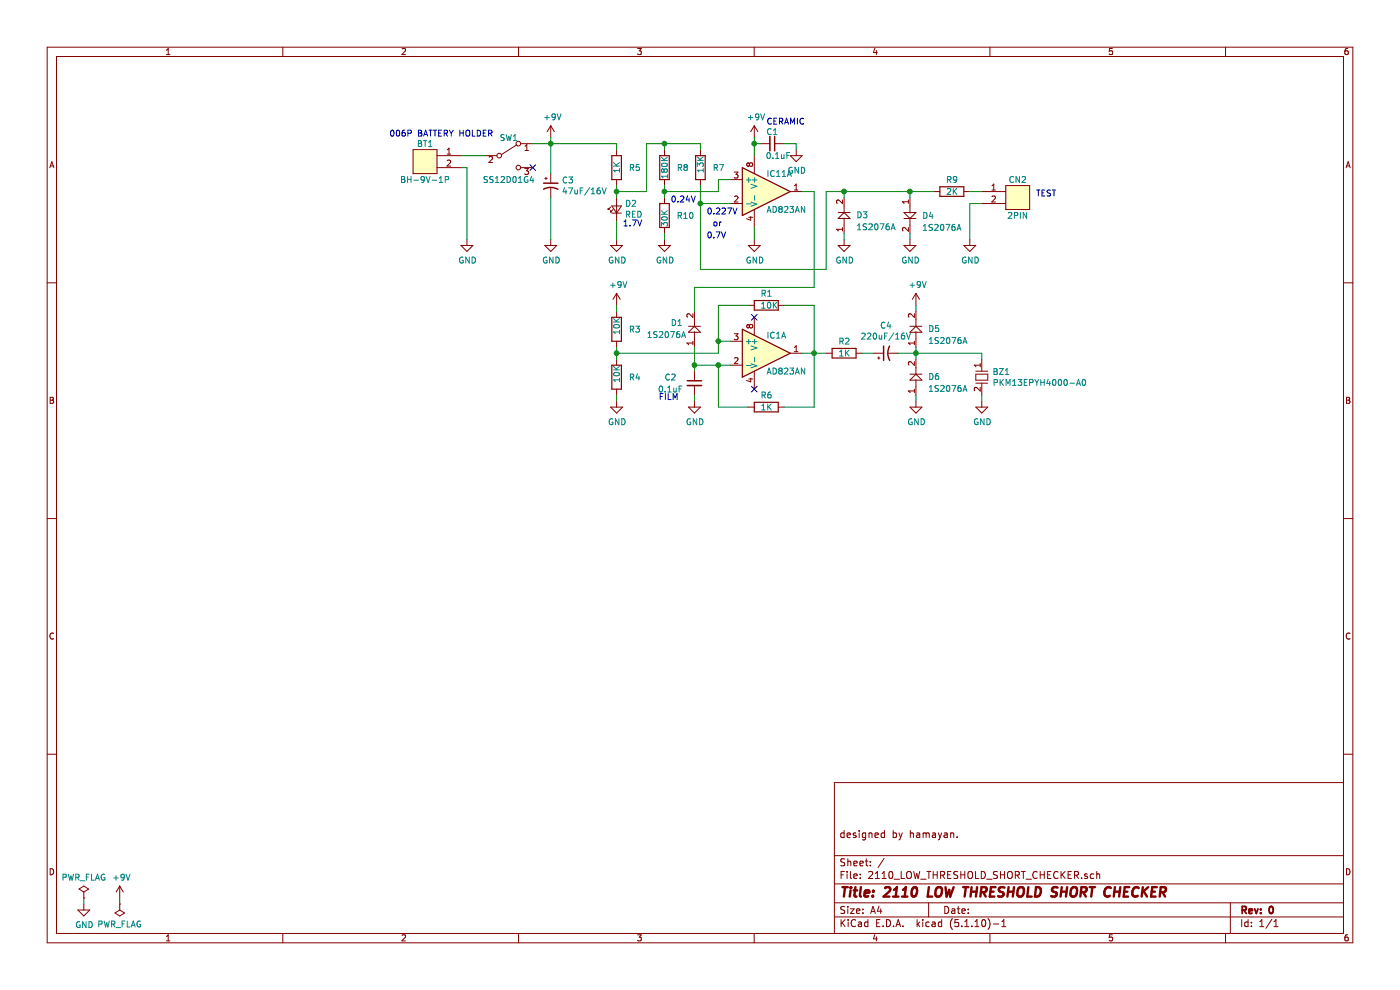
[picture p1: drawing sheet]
EESchema Schematic File Version 4
EELAYER 30 0
EELAYER END
$Descr A4 11693 8268
encoding utf-8
Sheet 1 1
Title "2110 LOW THRESHOLD SHORT CHECKER"
Date ""
Rev "0"
Comp ""
Comment1 "designed by hamayan."
Comment2 ""
Comment3 ""
Comment4 ""
$EndDescr
$Comp
L power:+9V #PWR0101
U 1 1
P 1000 7500
F 0 "#PWR0101" H 1000 7350 50  0001 C CNN
F 1 "+9V" H 1015 7673 50  0000 C CNN
F 2 "" H 1000 7500 50  0001 C CNN
F 3 "" H 1000 7500 50  0001 C CNN
	1    1000 7500
	1    0    0    -1  
$EndComp
$Comp
L power:GND #PWR0102
U 1 1
P 700 7550
F 0 "#PWR0102" H 700 7300 50  0001 C CNN
F 1 "GND" H 705 7377 50  0000 C CNN
F 2 "" H 700 7550 50  0001 C CNN
F 3 "" H 700 7550 50  0001 C CNN
	1    700  7550
	1    0    0    -1  
$EndComp
$Comp
L power:PWR_FLAG #FLG0101
U 1 1
P 700 7500
F 0 "#FLG0101" H 700 7575 50  0001 C CNN
F 1 "PWR_FLAG" H 700 7673 50  0000 C CNN
F 2 "" H 700 7500 50  0001 C CNN
F 3 "~" H 700 7500 50  0001 C CNN
	1    700  7500
	1    0    0    -1  
$EndComp
Wire Wire Line
	700  7500 700  7550
$Comp
L power:PWR_FLAG #FLG0102
U 1 1
P 1000 7550
F 0 "#FLG0102" H 1000 7625 50  0001 C CNN
F 1 "PWR_FLAG" H 1000 7723 50  0000 C CNN
F 2 "" H 1000 7550 50  0001 C CNN
F 3 "~" H 1000 7550 50  0001 C CNN
	1    1000 7550
	-1   0    0    1   
$EndComp
Wire Wire Line
	1000 7500 1000 7550
$Comp
L connectors:2PIN BT1
U 1 1
P 3550 1350
F 0 "BT1" H 3550 1500 50  0000 C CNN
F 1 "BH-9V-1P" H 3550 1200 50  0000 C CNN
F 2 "" H 3550 1350 60  0001 C CNN
F 3 "" H 3550 1350 60  0001 C CNN
	1    3550 1350
	-1   0    0    -1  
$EndComp
$Comp
L switches:SW_SPDT SW1
U 1 1
P 4250 1300
F 0 "SW1" H 4250 1450 50  0000 C CNN
F 1 "SS12D01G4" H 4250 1100 50  0000 C CNN
F 2 "" H 4250 1300 50  0001 C CNN
F 3 "" H 4250 1300 50  0001 C CNN
	1    4250 1300
	1    0    0    -1  
$EndComp
Wire Wire Line
	3850 1300 4050 1300
$Comp
L power:GND #PWR0103
U 1 1
P 3900 2000
F 0 "#PWR0103" H 3900 1750 50  0001 C CNN
F 1 "GND" H 3905 1827 50  0000 C CNN
F 2 "" H 3900 2000 50  0001 C CNN
F 3 "" H 3900 2000 50  0001 C CNN
	1    3900 2000
	1    0    0    -1  
$EndComp
Wire Wire Line
	3900 2000 3900 1400
Wire Wire Line
	3900 1400 3850 1400
NoConn ~ 4450 1400
$Comp
L capacitor:CP1_Small C3
U 1 1
P 4600 1550
F 0 "C3" H 4691 1596 50  0000 L CNN
F 1 "47uF/16V" H 4691 1505 50  0000 L CNN
F 2 "" H 4600 1550 50  0001 C CNN
F 3 "" H 4600 1550 50  0001 C CNN
	1    4600 1550
	1    0    0    -1  
$EndComp
Wire Wire Line
	4450 1200 4600 1200
Wire Wire Line
	4600 1200 4600 1450
$Comp
L power:GND #PWR0104
U 1 1
P 4600 2000
F 0 "#PWR0104" H 4600 1750 50  0001 C CNN
F 1 "GND" H 4605 1827 50  0000 C CNN
F 2 "" H 4600 2000 50  0001 C CNN
F 3 "" H 4600 2000 50  0001 C CNN
	1    4600 2000
	1    0    0    -1  
$EndComp
Wire Wire Line
	4600 2000 4600 1650
$Comp
L register:R R5
U 1 1
P 5150 1400
F 0 "R5" H 5250 1400 50  0000 L CNN
F 1 "1K" V 5150 1350 50  0000 L CNN
F 2 "" V 5080 1400 50  0001 C CNN
F 3 "" H 5150 1400 50  0001 C CNN
	1    5150 1400
	1    0    0    -1  
$EndComp
$Comp
L LED:LED D2
U 1 1
P 5150 1750
F 0 "D2" V 5196 1682 50  0000 R CNN
F 1 "RED" V 5105 1682 50  0000 R CNN
F 2 "" V 5150 1750 50  0001 C CNN
F 3 "" V 5150 1750 50  0001 C CNN
	1    5150 1750
	0    -1   -1   0   
$EndComp
$Comp
L power:GND #PWR0105
U 1 1
P 5150 2000
F 0 "#PWR0105" H 5150 1750 50  0001 C CNN
F 1 "GND" H 5155 1827 50  0000 C CNN
F 2 "" H 5150 2000 50  0001 C CNN
F 3 "" H 5150 2000 50  0001 C CNN
	1    5150 2000
	1    0    0    -1  
$EndComp
Wire Wire Line
	5150 1550 5150 1600
Wire Wire Line
	5150 1850 5150 2000
Wire Wire Line
	5150 1250 5150 1200
Wire Wire Line
	5150 1200 4600 1200
Connection ~ 4600 1200
$Comp
L register:R R8
U 1 1
P 5550 1400
F 0 "R8" H 5650 1400 50  0000 L CNN
F 1 "180K" V 5550 1300 50  0000 L CNN
F 2 "" V 5480 1400 50  0001 C CNN
F 3 "" H 5550 1400 50  0001 C CNN
	1    5550 1400
	1    0    0    -1  
$EndComp
$Comp
L register:R R10
U 1 1
P 5550 1800
F 0 "R10" H 5650 1800 50  0000 L CNN
F 1 "30K" V 5550 1700 50  0000 L CNN
F 2 "" V 5480 1800 50  0001 C CNN
F 3 "" H 5550 1800 50  0001 C CNN
	1    5550 1800
	1    0    0    -1  
$EndComp
$Comp
L power:GND #PWR0106
U 1 1
P 5550 2000
F 0 "#PWR0106" H 5550 1750 50  0001 C CNN
F 1 "GND" H 5555 1827 50  0000 C CNN
F 2 "" H 5550 2000 50  0001 C CNN
F 3 "" H 5550 2000 50  0001 C CNN
	1    5550 2000
	1    0    0    -1  
$EndComp
Wire Wire Line
	5550 2000 5550 1950
Wire Wire Line
	5550 1650 5550 1600
Wire Wire Line
	5150 1600 5400 1600
Wire Wire Line
	5400 1600 5400 1200
Wire Wire Line
	5400 1200 5550 1200
Wire Wire Line
	5550 1200 5550 1250
Connection ~ 5150 1600
Wire Wire Line
	5150 1600 5150 1650
$Comp
L IC:4558 IC11
U 1 1
P 6400 1600
F 0 "IC11" H 6400 1750 50  0000 L CNN
F 1 "AD823AN" H 6400 1450 50  0000 L CNN
F 2 "" H 6400 1600 50  0001 C CNN
F 3 "" H 6400 1600 50  0001 C CNN
	1    6400 1600
	1    0    0    -1  
$EndComp
$Comp
L capacitor:C_Small C1
U 1 1
P 6450 1200
F 0 "C1" V 6350 1200 50  0000 C CNN
F 1 "0.1uF" V 6550 1250 50  0000 C CNN
F 2 "" H 6450 1200 50  0001 C CNN
F 3 "" H 6450 1200 50  0001 C CNN
	1    6450 1200
	0    1    1    0   
$EndComp
$Comp
L power:+9V #PWR0107
U 1 1
P 4600 1150
F 0 "#PWR0107" H 4600 1000 50  0001 C CNN
F 1 "+9V" H 4615 1323 50  0000 C CNN
F 2 "" H 4600 1150 50  0001 C CNN
F 3 "" H 4600 1150 50  0001 C CNN
	1    4600 1150
	1    0    0    -1  
$EndComp
Wire Wire Line
	4600 1150 4600 1200
$Comp
L power:+9V #PWR0108
U 1 1
P 6300 1150
F 0 "#PWR0108" H 6300 1000 50  0001 C CNN
F 1 "+9V" H 6315 1323 50  0000 C CNN
F 2 "" H 6300 1150 50  0001 C CNN
F 3 "" H 6300 1150 50  0001 C CNN
	1    6300 1150
	1    0    0    -1  
$EndComp
$Comp
L power:GND #PWR0109
U 1 1
P 6650 1250
F 0 "#PWR0109" H 6650 1000 50  0001 C CNN
F 1 "GND" H 6655 1077 50  0000 C CNN
F 2 "" H 6650 1250 50  0001 C CNN
F 3 "" H 6650 1250 50  0001 C CNN
	1    6650 1250
	1    0    0    -1  
$EndComp
Wire Wire Line
	6550 1200 6650 1200
Wire Wire Line
	6650 1200 6650 1250
Wire Wire Line
	6350 1200 6300 1200
Wire Wire Line
	6300 1200 6300 1300
Wire Wire Line
	6300 1150 6300 1200
Connection ~ 6300 1200
$Comp
L register:R R7
U 1 1
P 5850 1400
F 0 "R7" H 5950 1400 50  0000 L CNN
F 1 "13K" V 5850 1350 50  0000 L CNN
F 2 "" V 5780 1400 50  0001 C CNN
F 3 "" H 5850 1400 50  0001 C CNN
	1    5850 1400
	1    0    0    -1  
$EndComp
$Comp
L register:R R9
U 1 1
P 7950 1600
F 0 "R9" V 7850 1550 50  0000 L CNN
F 1 "2K" V 7950 1550 50  0000 L CNN
F 2 "" V 7880 1600 50  0001 C CNN
F 3 "" H 7950 1600 50  0001 C CNN
	1    7950 1600
	0    1    1    0   
$EndComp
$Comp
L connectors:2PIN CN2
U 1 1
P 8500 1650
F 0 "CN2" H 8500 1800 50  0000 C CNN
F 1 "2PIN" H 8500 1500 50  0000 C CNN
F 2 "" H 8500 1650 60  0001 C CNN
F 3 "" H 8500 1650 60  0001 C CNN
	1    8500 1650
	1    0    0    -1  
$EndComp
$Comp
L power:GND #PWR0110
U 1 1
P 6300 2000
F 0 "#PWR0110" H 6300 1750 50  0001 C CNN
F 1 "GND" H 6305 1827 50  0000 C CNN
F 2 "" H 6300 2000 50  0001 C CNN
F 3 "" H 6300 2000 50  0001 C CNN
	1    6300 2000
	1    0    0    -1  
$EndComp
Wire Wire Line
	6300 1900 6300 2000
$Comp
L power:GND #PWR0111
U 1 1
P 8100 2000
F 0 "#PWR0111" H 8100 1750 50  0001 C CNN
F 1 "GND" H 8105 1827 50  0000 C CNN
F 2 "" H 8100 2000 50  0001 C CNN
F 3 "" H 8100 2000 50  0001 C CNN
	1    8100 2000
	1    0    0    -1  
$EndComp
Wire Wire Line
	8200 1700 8100 1700
Wire Wire Line
	8100 1700 8100 2000
Wire Wire Line
	8200 1600 8100 1600
Wire Wire Line
	6100 1700 5850 1700
Wire Wire Line
	5850 1700 5850 1550
Wire Wire Line
	5550 1200 5850 1200
Wire Wire Line
	5850 1200 5850 1250
Connection ~ 5550 1200
Wire Wire Line
	5550 1600 6000 1600
Wire Wire Line
	6000 1600 6000 1500
Wire Wire Line
	6000 1500 6100 1500
Connection ~ 5550 1600
Wire Wire Line
	5550 1600 5550 1550
$Comp
L IC:4558 IC1
U 1 1
P 6400 2950
F 0 "IC1" H 6400 3100 50  0000 L CNN
F 1 "AD823AN" H 6400 2800 50  0000 L CNN
F 2 "" H 6400 2950 50  0001 C CNN
F 3 "" H 6400 2950 50  0001 C CNN
	1    6400 2950
	1    0    0    -1  
$EndComp
NoConn ~ 6300 2650
NoConn ~ 6300 3250
$Comp
L diode:DIODE D1
U 1 1
P 5800 2750
F 0 "D1" V 5850 2950 50  0000 R CNN
F 1 "1S2076A" V 5750 3150 50  0000 R CNN
F 2 "" H 5800 2750 60  0001 C CNN
F 3 "" H 5800 2750 60  0001 C CNN
	1    5800 2750
	0    -1   -1   0   
$EndComp
$Comp
L register:R R3
U 1 1
P 5150 2750
F 0 "R3" H 5250 2750 50  0000 L CNN
F 1 "10K" V 5150 2700 50  0000 L CNN
F 2 "" V 5080 2750 50  0001 C CNN
F 3 "" H 5150 2750 50  0001 C CNN
	1    5150 2750
	1    0    0    -1  
$EndComp
$Comp
L register:R R4
U 1 1
P 5150 3150
F 0 "R4" H 5250 3150 50  0000 L CNN
F 1 "10K" V 5150 3100 50  0000 L CNN
F 2 "" V 5080 3150 50  0001 C CNN
F 3 "" H 5150 3150 50  0001 C CNN
	1    5150 3150
	1    0    0    -1  
$EndComp
$Comp
L power:GND #PWR0112
U 1 1
P 5150 3350
F 0 "#PWR0112" H 5150 3100 50  0001 C CNN
F 1 "GND" H 5155 3177 50  0000 C CNN
F 2 "" H 5150 3350 50  0001 C CNN
F 3 "" H 5150 3350 50  0001 C CNN
	1    5150 3350
	1    0    0    -1  
$EndComp
$Comp
L power:+9V #PWR0113
U 1 1
P 5150 2550
F 0 "#PWR0113" H 5150 2400 50  0001 C CNN
F 1 "+9V" H 5165 2723 50  0000 C CNN
F 2 "" H 5150 2550 50  0001 C CNN
F 3 "" H 5150 2550 50  0001 C CNN
	1    5150 2550
	1    0    0    -1  
$EndComp
Wire Wire Line
	5150 2550 5150 2600
Wire Wire Line
	5150 2900 5150 2950
Wire Wire Line
	5150 3300 5150 3350
$Comp
L register:R R6
U 1 1
P 6400 3400
F 0 "R6" V 6300 3350 50  0000 L CNN
F 1 "1K" V 6400 3350 50  0000 L CNN
F 2 "" V 6330 3400 50  0001 C CNN
F 3 "" H 6400 3400 50  0001 C CNN
	1    6400 3400
	0    1    1    0   
$EndComp
Wire Wire Line
	6550 3400 6800 3400
Wire Wire Line
	6800 3400 6800 2950
Wire Wire Line
	6800 2950 6700 2950
Wire Wire Line
	6250 3400 6000 3400
Wire Wire Line
	6000 3400 6000 3050
Wire Wire Line
	6000 3050 6100 3050
$Comp
L capacitor:C_Small C2
U 1 1
P 5800 3200
F 0 "C2" H 5600 3250 50  0000 C CNN
F 1 "0.1uF" H 5600 3150 50  0000 C CNN
F 2 "" H 5800 3200 50  0001 C CNN
F 3 "" H 5800 3200 50  0001 C CNN
	1    5800 3200
	1    0    0    -1  
$EndComp
$Comp
L power:GND #PWR0114
U 1 1
P 5800 3350
F 0 "#PWR0114" H 5800 3100 50  0001 C CNN
F 1 "GND" H 5805 3177 50  0000 C CNN
F 2 "" H 5800 3350 50  0001 C CNN
F 3 "" H 5800 3350 50  0001 C CNN
	1    5800 3350
	1    0    0    -1  
$EndComp
Wire Wire Line
	5800 3300 5800 3350
Wire Wire Line
	6000 3050 5800 3050
Wire Wire Line
	5800 3050 5800 3100
Connection ~ 6000 3050
Wire Wire Line
	5800 2900 5800 3050
Connection ~ 5800 3050
$Comp
L register:R R1
U 1 1
P 6400 2550
F 0 "R1" V 6300 2500 50  0000 L CNN
F 1 "10K" V 6400 2500 50  0000 L CNN
F 2 "" V 6330 2550 50  0001 C CNN
F 3 "" H 6400 2550 50  0001 C CNN
	1    6400 2550
	0    1    1    0   
$EndComp
Wire Wire Line
	6800 2950 6800 2550
Wire Wire Line
	6800 2550 6550 2550
Connection ~ 6800 2950
Wire Wire Line
	6250 2550 6000 2550
Wire Wire Line
	6000 2550 6000 2850
Wire Wire Line
	6000 2850 6100 2850
Wire Wire Line
	5150 2950 6000 2950
Wire Wire Line
	6000 2950 6000 2850
Connection ~ 5150 2950
Wire Wire Line
	5150 2950 5150 3000
Connection ~ 6000 2850
Text Notes 5500 3350 0    50   ~ 0
FILM
Text Notes 6400 1050 0    50   ~ 0
CERAMIC
Wire Wire Line
	5800 2600 5800 2400
Wire Wire Line
	5800 2400 6800 2400
Wire Wire Line
	6800 2400 6800 1600
Wire Wire Line
	6800 1600 6700 1600
Wire Wire Line
	6900 1600 6900 2250
Wire Wire Line
	6900 2250 5850 2250
Wire Wire Line
	5850 2250 5850 1700
Connection ~ 5850 1700
$Comp
L diode:DIODE D3
U 1 1
P 7050 1800
F 0 "D3" V 7050 1700 50  0000 R CNN
F 1 "1S2076A" V 6950 1700 50  0000 R CNN
F 2 "" H 7050 1800 60  0001 C CNN
F 3 "" H 7050 1800 60  0001 C CNN
	1    7050 1800
	0    -1   -1   0   
$EndComp
$Comp
L diode:DIODE D4
U 1 1
P 7600 1800
F 0 "D4" V 7600 1700 50  0000 R CNN
F 1 "1S2076A" V 7700 1700 50  0000 R CNN
F 2 "" H 7600 1800 60  0001 C CNN
F 3 "" H 7600 1800 60  0001 C CNN
	1    7600 1800
	0    -1   1    0   
$EndComp
$Comp
L power:GND #PWR0115
U 1 1
P 7600 2000
F 0 "#PWR0115" H 7600 1750 50  0001 C CNN
F 1 "GND" H 7605 1827 50  0000 C CNN
F 2 "" H 7600 2000 50  0001 C CNN
F 3 "" H 7600 2000 50  0001 C CNN
	1    7600 2000
	1    0    0    -1  
$EndComp
$Comp
L power:GND #PWR0116
U 1 1
P 7050 2000
F 0 "#PWR0116" H 7050 1750 50  0001 C CNN
F 1 "GND" H 7055 1827 50  0000 C CNN
F 2 "" H 7050 2000 50  0001 C CNN
F 3 "" H 7050 2000 50  0001 C CNN
	1    7050 2000
	1    0    0    -1  
$EndComp
Wire Wire Line
	7050 1650 7050 1600
Wire Wire Line
	6900 1600 7050 1600
Wire Wire Line
	7050 1950 7050 2000
Wire Wire Line
	7050 1600 7600 1600
Wire Wire Line
	7600 1600 7600 1650
Connection ~ 7050 1600
Wire Wire Line
	7600 1950 7600 2000
Wire Wire Line
	7800 1600 7600 1600
Connection ~ 7600 1600
$Comp
L diode:DIODE D5
U 1 1
P 7650 2750
F 0 "D5" V 7650 2650 50  0000 R CNN
F 1 "1S2076A" V 7550 2650 50  0000 R CNN
F 2 "" H 7650 2750 60  0001 C CNN
F 3 "" H 7650 2750 60  0001 C CNN
	1    7650 2750
	0    -1   -1   0   
$EndComp
$Comp
L diode:DIODE D6
U 1 1
P 7650 3150
F 0 "D6" V 7650 3050 50  0000 R CNN
F 1 "1S2076A" V 7550 3050 50  0000 R CNN
F 2 "" H 7650 3150 60  0001 C CNN
F 3 "" H 7650 3150 60  0001 C CNN
	1    7650 3150
	0    -1   -1   0   
$EndComp
$Comp
L capacitor:CP1_Small C4
U 1 1
P 7400 2950
F 0 "C4" V 7628 2950 50  0000 C CNN
F 1 "220uF/16V" V 7537 2950 50  0000 C CNN
F 2 "" H 7400 2950 50  0001 C CNN
F 3 "" H 7400 2950 50  0001 C CNN
	1    7400 2950
	0    -1   -1   0   
$EndComp
$Comp
L SPEAKER:BUZZER BZ1
U 1 1
P 8200 3150
F 0 "BZ1" V 8154 3238 50  0000 L CNN
F 1 "PKM13EPYH4000-A0" V 8245 3238 50  0000 L CNN
F 2 "" H 8200 3150 50  0001 C CNN
F 3 "" H 8200 3150 50  0001 C CNN
	1    8200 3150
	0    1    1    0   
$EndComp
$Comp
L power:GND #PWR0117
U 1 1
P 8200 3350
F 0 "#PWR0117" H 8200 3100 50  0001 C CNN
F 1 "GND" H 8205 3177 50  0000 C CNN
F 2 "" H 8200 3350 50  0001 C CNN
F 3 "" H 8200 3350 50  0001 C CNN
	1    8200 3350
	1    0    0    -1  
$EndComp
$Comp
L power:+9V #PWR0118
U 1 1
P 7650 2550
F 0 "#PWR0118" H 7650 2400 50  0001 C CNN
F 1 "+9V" H 7665 2723 50  0000 C CNN
F 2 "" H 7650 2550 50  0001 C CNN
F 3 "" H 7650 2550 50  0001 C CNN
	1    7650 2550
	1    0    0    -1  
$EndComp
Wire Wire Line
	7650 2550 7650 2600
Wire Wire Line
	7650 2900 7650 2950
Wire Wire Line
	7500 2950 7650 2950
Connection ~ 7650 2950
Wire Wire Line
	7650 2950 7650 3000
Wire Wire Line
	6900 2950 6800 2950
$Comp
L power:GND #PWR0119
U 1 1
P 7650 3350
F 0 "#PWR0119" H 7650 3100 50  0001 C CNN
F 1 "GND" H 7655 3177 50  0000 C CNN
F 2 "" H 7650 3350 50  0001 C CNN
F 3 "" H 7650 3350 50  0001 C CNN
	1    7650 3350
	1    0    0    -1  
$EndComp
Wire Wire Line
	7650 3350 7650 3300
Wire Wire Line
	8200 3000 8200 2950
Wire Wire Line
	8200 2950 7650 2950
Wire Wire Line
	8200 3300 8200 3350
Text Notes 3250 1150 0    50   ~ 0
006P BATTERY HOLDER
Text Notes 8650 1650 0    50   ~ 0
TEST
Text Notes 5200 1900 0    50   ~ 0
1.7V
Text Notes 5600 1700 0    50   ~ 0
0.24V
Text Notes 5900 1800 0    50   ~ 0
0.227V
Text Notes 5950 1900 0    50   ~ 0
or
Text Notes 5900 2000 0    50   ~ 0
0.7V
$Comp
L register:R R2
U 1 1
P 7050 2950
F 0 "R2" V 6950 2900 50  0000 L CNN
F 1 "1K" V 7050 2900 50  0000 L CNN
F 2 "" V 6980 2950 50  0001 C CNN
F 3 "" H 7050 2950 50  0001 C CNN
	1    7050 2950
	0    1    1    0   
$EndComp
Wire Wire Line
	7300 2950 7200 2950
$EndSCHEMATC
